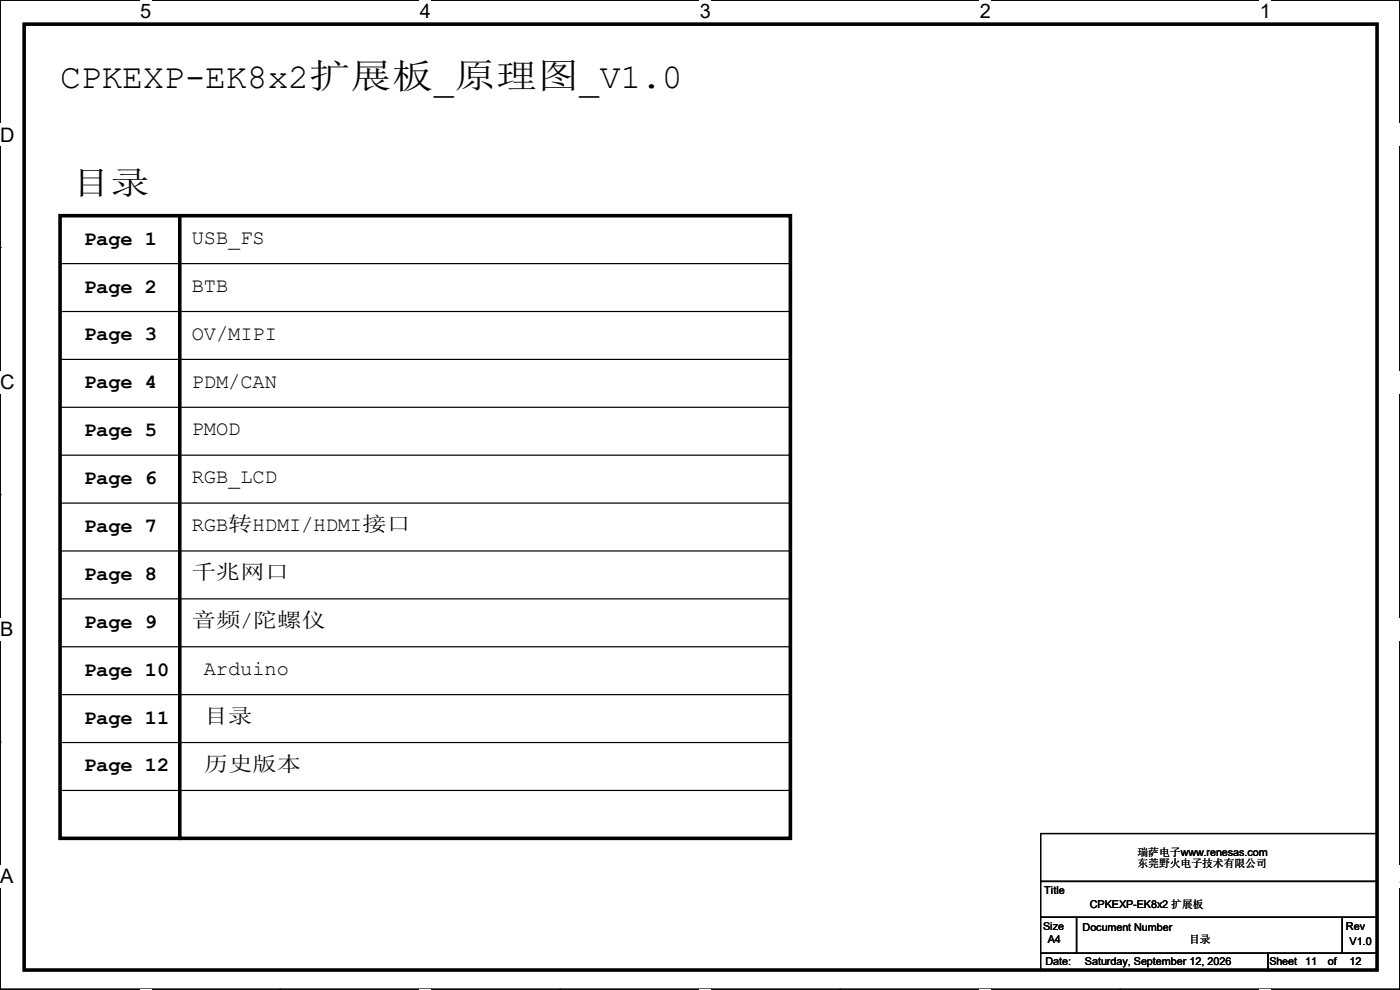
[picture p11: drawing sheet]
<svg xmlns="http://www.w3.org/2000/svg" width="297mm" height="210mm" viewBox="0 0 297 210" stroke-linecap="round" stroke-linejoin="round" font-family="sans-serif">
<path d="M0 0h297v209.8h-297z" fill="none" stroke="#000" stroke-width=".25"/>
<g fill="#fff">
<path d="M29.7 0h2.4v4.8h-2.4z"/>
<path d="M29.7 209.8h2.4v.2h-2.4z"/>
</g>
<path d="M59.4 0h.1M59.4 209.8h.1" fill="none" stroke="#000" stroke-width=".25"/>
<g fill="#fff">
<path d="M89.1 0h2.3v4.8h-2.3z"/>
<path d="M89.1 209.8h2.3v.2h-2.3z"/>
</g>
<path d="M118.8 0h.1M118.8 209.8h.1" fill="none" stroke="#000" stroke-width=".25"/>
<g fill="#fff">
<path d="M148.5 0h2.3v4.8h-2.3z"/>
<path d="M148.5 209.8h2.3v.2h-2.3z"/>
</g>
<path d="M178.2 0h.1M178.2 209.8h.1" fill="none" stroke="#000" stroke-width=".25"/>
<g fill="#fff">
<path d="M207.9 0h2.3v4.8h-2.3z"/>
<path d="M207.9 209.8h2.3v.2h-2.3z"/>
</g>
<path d="M237.6 0h.1M237.6 209.8h.1" fill="none" stroke="#000" stroke-width=".25"/>
<g fill="#fff">
<path d="M267.3 0h2.3v4.8h-2.3z"/>
<path d="M267.3 209.8h2.3v.2h-2.3z"/>
<path d="M0 26.2h3.1v4.8h-3.1z"/>
<path d="M297 26.2v4.8z"/>
<path d="M0 78.7h3.1v4.7h-3.1z"/>
<path d="M297 78.7v4.7z"/>
</g>
<path d="M0 52.5h.1M297 52.5h.1" fill="none" stroke="#000" stroke-width=".25"/>
<g fill="#fff">
<path d="M0 131.1h2.9v4.8h-2.9z"/>
<path d="M297 131.1v4.8z"/>
</g>
<path d="M0 104.9h.1M297 104.9h.1" fill="none" stroke="#000" stroke-width=".25"/>
<g fill="#fff">
<path d="M0 183.6h2.9v4.7h-2.9z"/>
<path d="M296.9 183.6h.1v4.7h-.1z"/>
</g>
<g fill="none" stroke="#000" stroke-width=".25">
<path d="M12.7 55.9h155M167.7 55.9h.1M12.7 66.1h155M12.7 76.2h155M167.7 66.1h.1M167.7 76.2h.1M12.7 86.4h155M12.7 96.6h155M167.7 86.4h.1M167.7 96.6h.1M12.7 106.7h155M12.7 116.9h155"/>
<path d="M167.7 106.7h.1M167.7 116.9h.1M12.7 127h155M12.7 137.2h155M167.7 127h.1M167.7 137.2h.1M0 157.4h.1M12.7 147.4h155M12.7 157.5h155M167.7 147.4h.1M167.7 157.5h.1M297 157.4h.1"/>
<path d="M12.7 167.7h155M167.7 167.7h.1M220.8 176.8h71.3v10.2h-71.3zM220.8 187h71.3v7.6h-71.3zM220.8 194.6h7.6v7.6h-7.6zM228.4 194.6h56.4v7.6h-56.4zM284.8 194.6h7.3v7.6h-7.3zM220.8 202.2h48.2v3.6h-48.2zM269 202.2h23.1v3.6h-23.1z"/>
</g>
<path d="M5.1 5.1h287v200.7h-287zM12.7 45.8h155v132h-155zM38.1 45.8v132" fill="none" stroke="#000" stroke-width=".76"/>
<circle cx="38.1" cy="177.8" r=".38" fill="#000"/>
<text font-size="7.4" x="12.7" y="18.6">CPKEXP-EK8x2扩展板_原理图_V1.0</text>
<text font-size="6.9" x="15.3" y="41.1">目录</text>
<g font-size="4.3">
<text x="17.8" y="51.9">Page 1</text>
<text x="40.7" y="51.7">USB_FS</text>
<text x="17.8" y="62.1">Page 2</text>
<text x="40.7" y="61.9">BTB</text>
<text x="17.8" y="72.2">Page 3</text>
<text x="40.7" y="72.1">OV/MIPI</text>
<text x="17.8" y="82.4">Page 4</text>
<text x="40.7" y="82.2">PDM/CAN</text>
<text x="17.8" y="92.5">Page 5</text>
<text x="40.7" y="92.4">PMOD</text>
<text x="17.8" y="102.7">Page 6</text>
<text x="40.7" y="102.5">RGB_LCD</text>
<text x="17.8" y="112.9">Page 7</text>
<text x="40.7" y="112.7">RGB转HDMI/HDMI接口</text>
<text x="17.8" y="123">Page 8</text>
<text x="40.7" y="122.8">千兆网口</text>
<text x="17.8" y="133.2">Page 9</text>
<text x="40.7" y="133">音频/陀螺仪</text>
<text x="17.8" y="143.3">Page 10</text>
<text x="43.2" y="143.2">Arduino</text>
<text x="17.8" y="153.5">Page 11</text>
<text x="43.2" y="153.3">目录</text>
<text x="17.8" y="163.7">Page 12</text>
<text x="43.2" y="163.5">历史版本</text>
</g>
<g font-size="4.2">
<text x="29.7" y="3.9">5</text>
<text x="89.1" y="3.9">4</text>
<text x="148.5" y="3.9">3</text>
<text x="207.9" y="3.9">2</text>
<text x="267.3" y="3.9">1</text>
<text x="0" y="30.1">D</text>
<text x="0" y="82.5">C</text>
<text x="0" y="135">B</text>
<text x="0" y="187.4">A</text>
<text x="297" y="187.4">A</text>
</g>
<g font-size="2.3">
<text x="241.3" y="181.7">瑞萨电子www.renesas.com</text>
<text x="241.3" y="184">东莞野火电子技术有限公司</text>
<text x="221.5" y="189.6">Title</text>
<text x="221.3" y="197.2">Size</text>
<text x="229.7" y="197.4">Document Number</text>
<text x="231.2" y="192.6">CPKEXP-EK8x2 扩展板</text>
<text x="285.5" y="197.2">Rev</text>
<text x="222.3" y="200">A4</text>
<text x="252.3" y="200">目录</text>
<text x="286.3" y="200.5">V1.0</text>
<text x="221.8" y="204.8">Date:</text>
<text x="230.2" y="204.8">Saturday, September 12, 2026</text>
<text x="269.3" y="204.8">Sheet</text>
<text x="276.9" y="204.8">11</text>
<text x="281.7" y="204.8">of</text>
<text x="286.3" y="204.8">12</text>
</g>
</svg>
